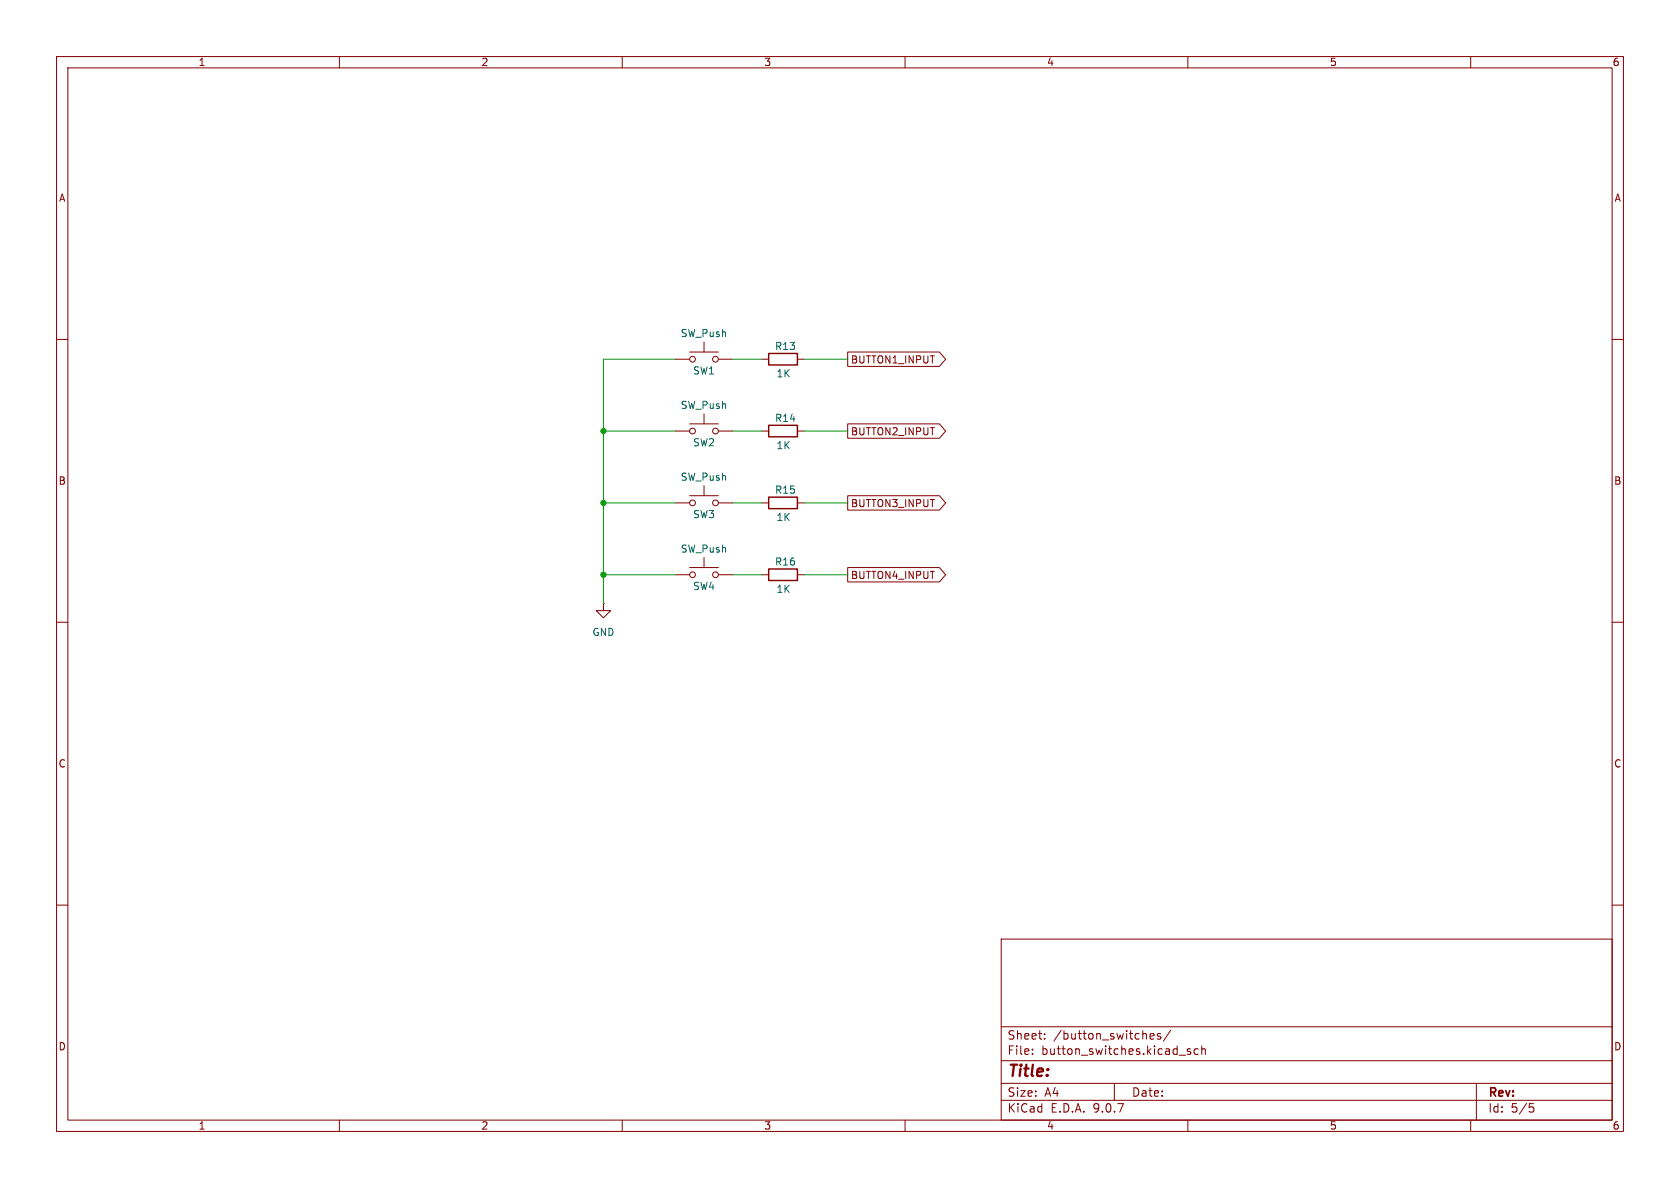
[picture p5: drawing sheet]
(kicad_sch
 (version 20250114)
 (generator "eeschema")
 (generator_version "9.0")
 (paper "A4")
 (lib_symbols
  (symbol "Device:R"
   (pin_numbers (hide yes))
   (pin_names
    (offset 0)) (exclude_from_sim no) (in_bom yes) (on_board yes)
   (property "Reference" "R" (at 2.032 0 90) (effects (font (size 1.27 1.27))))
   (property "Value" "R" (at 0 0 90) (effects (font (size 1.27 1.27))))
   (property "Footprint" "" (at -1.778 0 90) (effects (font (size 1.27 1.27)) (hide yes)))
   (property "Datasheet" "~" (at 0 0 0) (effects (font (size 1.27 1.27)) (hide yes)))
   (property "Description" "Resistor" (at 0 0 0) (effects (font (size 1.27 1.27)) (hide yes)))
   (symbol "R_0_1"
    (rectangle (start -1.016 -2.54) (end 1.016 2.54) (stroke (width 0.254) (type default)) (fill (type none))))
   (symbol "R_1_1"
    (pin passive line (at 0 3.81 270) (length 1.27) (name "~" (effects (font (size 1.27 1.27)))) (number "1" (effects (font (size 1.27 1.27)))))
    (pin passive line (at 0 -3.81 90) (length 1.27) (name "~" (effects (font (size 1.27 1.27)))) (number "2" (effects (font (size 1.27 1.27))))))
   (embedded_fonts no))
  (symbol "Switch:SW_Push"
   (pin_numbers (hide yes))
   (pin_names
    (offset 1.016) (hide yes)) (exclude_from_sim no) (in_bom yes) (on_board yes)
   (property "Reference" "SW" (at 1.27 2.54 0) (effects (font (size 1.27 1.27)) (justify left)))
   (property "Value" "SW_Push" (at 0 -1.524 0) (effects (font (size 1.27 1.27))))
   (property "Footprint" "" (at 0 5.08 0) (effects (font (size 1.27 1.27)) (hide yes)))
   (property "Datasheet" "~" (at 0 5.08 0) (effects (font (size 1.27 1.27)) (hide yes)))
   (property "Description" "Push button switch, generic, two pins" (at 0 0 0) (effects (font (size 1.27 1.27)) (hide yes)))
   (symbol "SW_Push_0_1"
    (circle (center -2.032 0) (radius 0.508) (stroke (width 0) (type default)) (fill (type none)))
    (polyline (pts (xy 0 1.27) (xy 0 3.048)) (stroke (width 0) (type default)) (fill (type none)))
    (circle (center 2.032 0) (radius 0.508) (stroke (width 0) (type default)) (fill (type none)))
    (polyline (pts (xy 2.54 1.27) (xy -2.54 1.27)) (stroke (width 0) (type default)) (fill (type none)))
    (pin passive line (at -5.08 0 0) (length 2.54) (name "1" (effects (font (size 1.27 1.27)))) (number "1" (effects (font (size 1.27 1.27)))))
    (pin passive line (at 5.08 0 180) (length 2.54) (name "2" (effects (font (size 1.27 1.27)))) (number "2" (effects (font (size 1.27 1.27))))))
   (embedded_fonts no))
  (symbol "power:GND"
   (power)
   (pin_numbers (hide yes))
   (pin_names
    (offset 0) (hide yes)) (exclude_from_sim no) (in_bom yes) (on_board yes)
   (property "Reference" "#PWR" (at 0 -6.35 0) (effects (font (size 1.27 1.27)) (hide yes)))
   (property "Value" "GND" (at 0 -3.81 0) (effects (font (size 1.27 1.27))))
   (property "Footprint" "" (at 0 0 0) (effects (font (size 1.27 1.27)) (hide yes)))
   (property "Datasheet" "" (at 0 0 0) (effects (font (size 1.27 1.27)) (hide yes)))
   (property "Description" "Power symbol creates a global label with name \"GND\" , ground" (at 0 0 0) (effects (font (size 1.27 1.27)) (hide yes)))
   (symbol "GND_0_1"
    (polyline (pts (xy 0 0) (xy 0 -1.27) (xy 1.27 -1.27) (xy 0 -2.54) (xy -1.27 -1.27) (xy 0 -1.27)) (stroke (width 0) (type default)) (fill (type none))))
   (symbol "GND_1_1"
    (pin power_in line (at 0 0 270) (length 0) (name "~" (effects (font (size 1.27 1.27)))) (number "1" (effects (font (size 1.27 1.27))))))
   (embedded_fonts no)))
 (junction
  (at 106.68 101.6)
  (diameter 0)
  (color 0 0 0 0))
 (junction
  (at 106.68 88.9)
  (diameter 0)
  (color 0 0 0 0))
 (junction
  (at 106.68 76.2)
  (diameter 0)
  (color 0 0 0 0))
 (wire
  (pts (xy 129.54 101.6) (xy 134.62 101.6))
  (stroke (width 0) (type default)))
 (wire
  (pts (xy 129.54 88.9) (xy 134.62 88.9))
  (stroke (width 0) (type default)))
 (wire
  (pts (xy 119.38 101.6) (xy 106.68 101.6))
  (stroke (width 0) (type default)))
 (wire
  (pts (xy 106.68 76.2) (xy 106.68 88.9))
  (stroke (width 0) (type default)))
 (wire
  (pts (xy 142.24 101.6) (xy 149.86 101.6))
  (stroke (width 0) (type default)))
 (wire
  (pts (xy 129.54 63.5) (xy 134.62 63.5))
  (stroke (width 0) (type default)))
 (wire
  (pts (xy 119.38 63.5) (xy 106.68 63.5))
  (stroke (width 0) (type default)))
 (wire
  (pts (xy 106.68 63.5) (xy 106.68 76.2))
  (stroke (width 0) (type default)))
 (wire
  (pts (xy 142.24 76.2) (xy 149.86 76.2))
  (stroke (width 0) (type default)))
 (wire
  (pts (xy 142.24 63.5) (xy 149.86 63.5))
  (stroke (width 0) (type default)))
 (wire
  (pts (xy 106.68 76.2) (xy 119.38 76.2))
  (stroke (width 0) (type default)))
 (wire
  (pts (xy 106.68 88.9) (xy 119.38 88.9))
  (stroke (width 0) (type default)))
 (wire
  (pts (xy 106.68 101.6) (xy 106.68 106.68))
  (stroke (width 0) (type default)))
 (wire
  (pts (xy 106.68 88.9) (xy 106.68 101.6))
  (stroke (width 0) (type default)))
 (wire
  (pts (xy 129.54 76.2) (xy 134.62 76.2))
  (stroke (width 0) (type default)))
 (wire
  (pts (xy 142.24 88.9) (xy 149.86 88.9))
  (stroke (width 0) (type default)))
 (global_label "BUTTON3_INPUT"
  (shape output)
  (at 149.86 88.9 0)
  (fields_autoplaced yes)
  (effects (font (size 1.27 1.27)) (justify left))
  (property "Intersheetrefs" "${INTERSHEET_REFS}" (at 167.7224 88.9 0) (effects (font (size 1.27 1.27)) (justify left) (hide yes))))
 (global_label "BUTTON1_INPUT"
  (shape output)
  (at 149.86 63.5 0)
  (fields_autoplaced yes)
  (effects (font (size 1.27 1.27)) (justify left))
  (property "Intersheetrefs" "${INTERSHEET_REFS}" (at 167.7224 63.5 0) (effects (font (size 1.27 1.27)) (justify left) (hide yes))))
 (global_label "BUTTON2_INPUT"
  (shape output)
  (at 149.86 76.2 0)
  (fields_autoplaced yes)
  (effects (font (size 1.27 1.27)) (justify left))
  (property "Intersheetrefs" "${INTERSHEET_REFS}" (at 167.7224 76.2 0) (effects (font (size 1.27 1.27)) (justify left) (hide yes))))
 (global_label "BUTTON4_INPUT"
  (shape output)
  (at 149.86 101.6 0)
  (fields_autoplaced yes)
  (effects (font (size 1.27 1.27)) (justify left))
  (property "Intersheetrefs" "${INTERSHEET_REFS}" (at 167.7224 101.6 0) (effects (font (size 1.27 1.27)) (justify left) (hide yes))))
 (symbol
  (lib_id "Switch:SW_Push")
  (at 124.46 63.5 0)
  (unit 1)
  (exclude_from_sim no)
  (in_bom yes)
  (on_board yes)
  (dnp no)
  (property "Reference" "SW1" (at 124.46 65.532 0) (effects (font (size 1.27 1.27))))
  (property "Value" "SW_Push" (at 124.46 58.928 0) (effects (font (size 1.27 1.27))))
  (property "Footprint" "" (at 124.46 58.42 0) (effects (font (size 1.27 1.27)) (hide yes)))
  (property "Datasheet" "~" (at 124.46 58.42 0) (effects (font (size 1.27 1.27)) (hide yes)))
  (property "Description" "Push button switch, generic, two pins" (at 124.46 63.5 0) (effects (font (size 1.27 1.27)) (hide yes)))
  (pin "2")
  (pin "1"))
 (symbol
  (lib_id "Device:R")
  (at 138.43 88.9 270)
  (unit 1)
  (exclude_from_sim no)
  (in_bom yes)
  (on_board yes)
  (dnp no)
  (property "Reference" "R15" (at 136.906 86.614 90) (effects (font (size 1.27 1.27)) (justify left)))
  (property "Value" "1K" (at 137.16 91.44 90) (effects (font (size 1.27 1.27)) (justify left)))
  (property "Footprint" "" (at 138.43 87.122 90) (effects (font (size 1.27 1.27)) (hide yes)))
  (property "Datasheet" "~" (at 138.43 88.9 0) (effects (font (size 1.27 1.27)) (hide yes)))
  (property "Description" "Resistor" (at 138.43 88.9 0) (effects (font (size 1.27 1.27)) (hide yes)))
  (pin "1")
  (pin "2"))
 (symbol
  (lib_id "Switch:SW_Push")
  (at 124.46 76.2 0)
  (unit 1)
  (exclude_from_sim no)
  (in_bom yes)
  (on_board yes)
  (dnp no)
  (property "Reference" "SW2" (at 124.46 78.232 0) (effects (font (size 1.27 1.27))))
  (property "Value" "SW_Push" (at 124.46 71.628 0) (effects (font (size 1.27 1.27))))
  (property "Footprint" "" (at 124.46 71.12 0) (effects (font (size 1.27 1.27)) (hide yes)))
  (property "Datasheet" "~" (at 124.46 71.12 0) (effects (font (size 1.27 1.27)) (hide yes)))
  (property "Description" "Push button switch, generic, two pins" (at 124.46 76.2 0) (effects (font (size 1.27 1.27)) (hide yes)))
  (pin "2")
  (pin "1"))
 (symbol
  (lib_id "Switch:SW_Push")
  (at 124.46 101.6 0)
  (unit 1)
  (exclude_from_sim no)
  (in_bom yes)
  (on_board yes)
  (dnp no)
  (property "Reference" "SW4" (at 124.46 103.632 0) (effects (font (size 1.27 1.27))))
  (property "Value" "SW_Push" (at 124.46 97.028 0) (effects (font (size 1.27 1.27))))
  (property "Footprint" "" (at 124.46 96.52 0) (effects (font (size 1.27 1.27)) (hide yes)))
  (property "Datasheet" "~" (at 124.46 96.52 0) (effects (font (size 1.27 1.27)) (hide yes)))
  (property "Description" "Push button switch, generic, two pins" (at 124.46 101.6 0) (effects (font (size 1.27 1.27)) (hide yes)))
  (pin "2")
  (pin "1"))
 (symbol
  (lib_id "Switch:SW_Push")
  (at 124.46 88.9 0)
  (unit 1)
  (exclude_from_sim no)
  (in_bom yes)
  (on_board yes)
  (dnp no)
  (property "Reference" "SW3" (at 124.46 90.932 0) (effects (font (size 1.27 1.27))))
  (property "Value" "SW_Push" (at 124.46 84.328 0) (effects (font (size 1.27 1.27))))
  (property "Footprint" "" (at 124.46 83.82 0) (effects (font (size 1.27 1.27)) (hide yes)))
  (property "Datasheet" "~" (at 124.46 83.82 0) (effects (font (size 1.27 1.27)) (hide yes)))
  (property "Description" "Push button switch, generic, two pins" (at 124.46 88.9 0) (effects (font (size 1.27 1.27)) (hide yes)))
  (pin "2")
  (pin "1"))
 (symbol
  (lib_id "Device:R")
  (at 138.43 101.6 270)
  (unit 1)
  (exclude_from_sim no)
  (in_bom yes)
  (on_board yes)
  (dnp no)
  (property "Reference" "R16" (at 136.906 99.314 90) (effects (font (size 1.27 1.27)) (justify left)))
  (property "Value" "1K" (at 137.16 104.14 90) (effects (font (size 1.27 1.27)) (justify left)))
  (property "Footprint" "" (at 138.43 99.822 90) (effects (font (size 1.27 1.27)) (hide yes)))
  (property "Datasheet" "~" (at 138.43 101.6 0) (effects (font (size 1.27 1.27)) (hide yes)))
  (property "Description" "Resistor" (at 138.43 101.6 0) (effects (font (size 1.27 1.27)) (hide yes)))
  (pin "1")
  (pin "2"))
 (symbol
  (lib_id "Device:R")
  (at 138.43 76.2 270)
  (unit 1)
  (exclude_from_sim no)
  (in_bom yes)
  (on_board yes)
  (dnp no)
  (property "Reference" "R14" (at 136.906 73.914 90) (effects (font (size 1.27 1.27)) (justify left)))
  (property "Value" "1K" (at 137.16 78.74 90) (effects (font (size 1.27 1.27)) (justify left)))
  (property "Footprint" "" (at 138.43 74.422 90) (effects (font (size 1.27 1.27)) (hide yes)))
  (property "Datasheet" "~" (at 138.43 76.2 0) (effects (font (size 1.27 1.27)) (hide yes)))
  (property "Description" "Resistor" (at 138.43 76.2 0) (effects (font (size 1.27 1.27)) (hide yes)))
  (pin "1")
  (pin "2"))
 (symbol
  (lib_id "power:GND")
  (at 106.68 106.68 0)
  (mirror y)
  (unit 1)
  (exclude_from_sim no)
  (in_bom yes)
  (on_board yes)
  (dnp no)
  (property "Reference" "#PWR041" (at 106.68 113.03 0) (effects (font (size 1.27 1.27)) (hide yes)))
  (property "Value" "GND" (at 106.68 111.76 0) (effects (font (size 1.27 1.27))))
  (property "Footprint" "" (at 106.68 106.68 0) (effects (font (size 1.27 1.27)) (hide yes)))
  (property "Datasheet" "" (at 106.68 106.68 0) (effects (font (size 1.27 1.27)) (hide yes)))
  (property "Description" "Power symbol creates a global label with name \"GND\" , ground" (at 106.68 106.68 0) (effects (font (size 1.27 1.27)) (hide yes)))
  (pin "1"))
 (symbol
  (lib_id "Device:R")
  (at 138.43 63.5 270)
  (unit 1)
  (exclude_from_sim no)
  (in_bom yes)
  (on_board yes)
  (dnp no)
  (property "Reference" "R13" (at 136.906 61.214 90) (effects (font (size 1.27 1.27)) (justify left)))
  (property "Value" "1K" (at 137.16 66.04 90) (effects (font (size 1.27 1.27)) (justify left)))
  (property "Footprint" "" (at 138.43 61.722 90) (effects (font (size 1.27 1.27)) (hide yes)))
  (property "Datasheet" "~" (at 138.43 63.5 0) (effects (font (size 1.27 1.27)) (hide yes)))
  (property "Description" "Resistor" (at 138.43 63.5 0) (effects (font (size 1.27 1.27)) (hide yes)))
  (pin "1")
  (pin "2")))
